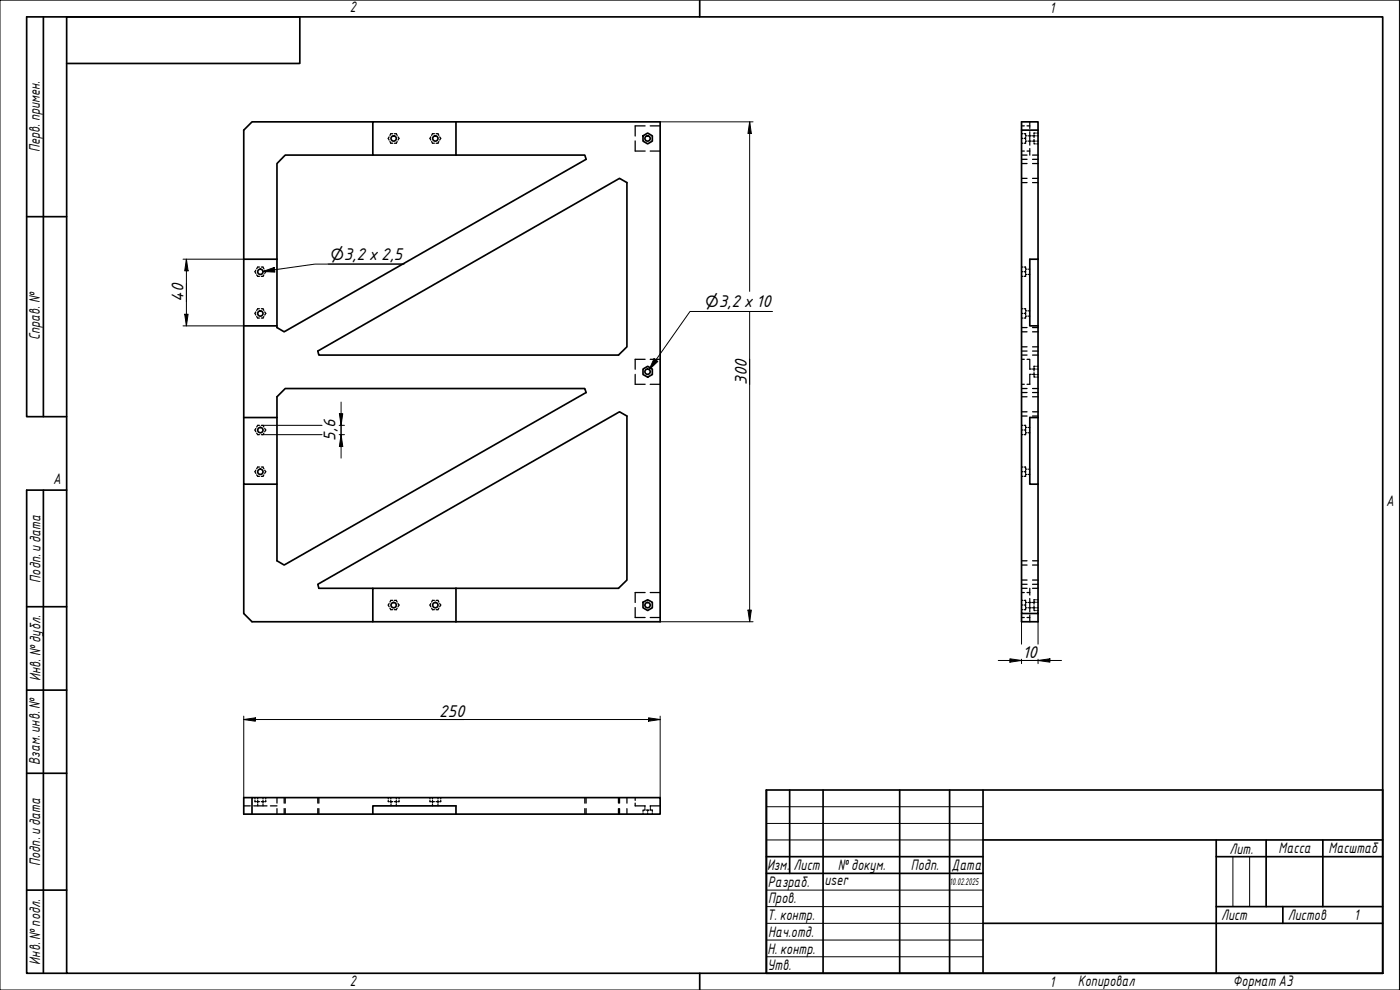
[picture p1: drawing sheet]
<svg xmlns="http://www.w3.org/2000/svg" width="420mm" height="297mm" viewBox="0 0 420 297" stroke-linecap="round" stroke-linejoin="round" font-family="sans-serif">
<g fill="none" stroke="#000" stroke-width=".51">
<path d="M111.9 36.6h-36.3l-2.4 2.4v38.8M136.8 36.6h-24.9v9.9h24.9M136.8 36.6v9.9M136.8 36.6h61.3v149.9h-61.3M306.6 39v-2.4h4.9v2.4M111.9 46.5h-26.3l-2.5 2.6v28.7M136.8 46.5h38.7l.4 1.3-90.6 51.8-2.2-1.3v-.5M193 40.8l1.4-.9 1.4 .9v1.5l-1.4 .9-1.4-.9zM73.2 77.8v20h9.9v-20M73.2 77.8h9.9M311.5 77.8h-2.4v20h2.4M311.5 77.8v-38.8h-4.9v145.1h4.9v-38.8"/>
<path d="M311.5 77.8v67.5M73.2 97.8v27.5M95.4 105.3l90.5-51.8 2.3 1.3v49.3l-2.6 2.4h-89.9zM193 110.7l1.4-.8 1.4 .8v1.7l-1.4 .7-1.4-.7zM73.2 125.3v20h9.9v-20M73.2 125.3h9.9M83.1 125.3v-6.3l2.5-2.4h89.9l.4 1.2-90.6 51.7-2.2-1.2v-23M311.5 125.3h-2.4v20h2.4M73.2 145.3v38.8l2.4 2.4h36.3M111.9 176.5h-16.2l-.3-1.2 90.5-51.7 2.3 1.2v49.2l-2.6 2.5h-48.8M136.8 176.5h-24.9v10h24.9M136.8 176.5v10"/>
<path d="M193 180.7l1.4-.8 1.4 .8v1.7l-1.4 .8-1.4-.8zM306.6 184.1v2.4h4.9v-2.4M75.6 239.3h-2.4v5h38.7M75.6 244.3v-5h122.5v5h-61.3M111.9 244.3v-2.5h24.9v2.5M111.9 244.3h24.9"/>
<circle cx="118.1" cy="41.5" r=".79"/>
<circle cx="130.7" cy="41.5" r=".79"/>
<circle cx="194.3" cy="41.5" r=".79"/>
<circle cx="78.1" cy="94.1" r=".79"/>
<circle cx="78.1" cy="81.6" r=".79"/>
<circle cx="194.3" cy="111.5" r=".79"/>
<circle cx="78.1" cy="129" r=".79"/>
<circle cx="78.1" cy="141.6" r=".79"/>
<circle cx="118.1" cy="181.6" r=".79"/>
<circle cx="130.7" cy="181.6" r=".79"/>
<circle cx="194.3" cy="181.6" r=".79"/>
</g>
<g fill="none" stroke="#000" stroke-width=".38">
<path d="M193.6 37.8h-3v3M195.1 37.8h3M306.6 37.8h.8M308.2 37.8h.9M309.1 36.6v1.9M309.1 39.5v4M310.7 39.9h-.4v.3M311.1 39.9h.4M116.8 41.1l-.3 .4 .3 .5M117 42.5l.3 .5h.6M117.9 40.1h-.6l-.3 .5M118.4 40.1h.5l.3 .5"/>
<path d="M119.2 42.5l-.3 .5h-.5M119.4 41.1l.4 .4-.4 .5M129.3 41.1l-.3 .4 .3 .5M129.5 42.5l.3 .5h.6M130.4 40.1h-.6l-.3 .5M130.9 40.1h.5l.3 .5M131.7 42.5l-.3 .5h-.5M132 41.1l.3 .4-.3 .5M190.6 42.3v3h3M195.1 45.3h3M306.6 40.1h.4M306.6 43h.4"/>
<path d="M306.6 45.3h.8M306.6 41.5h.4M306.6 54.8h1.6M306.6 53.5h1.6M306.6 47.8h1.6M306.6 46.5h1.6M306.6 49.1h1.6M307.4 40.1h.4v.5M307.4 41.5h.4M307.8 41.1v.9M307.8 42.5v.5h-.4M307.8 42.3h.4"/>
<path d="M307.8 40.8h.4M308.2 45.3h.9M308.7 42.3h.8M308.7 40.8h.8M309.1 44.6v1.9M309.9 54.8h1.6M309.9 53.5h1.6M309.9 47.8h1.6M309.9 46.5h1.6M309.9 49.1h1.6M309.9 40.8h.4v.5M309.9 42.3h.8"/>
<path d="M310.3 42.9v.3h.4M310.3 40.5v.3h.4M310.3 41.8v.8M311.1 43.2h.4M311.1 42.3h.4M311.1 40.8h.4M76.8 81.1l-.3 .4 .3 .5M76.8 93.6l-.3 .4 .3 .5M77 82.5l.3 .4h.6M77 95l.3 .4h.6M77.9 80.1h-.6l-.3 .5M77.9 92.6h-.6l-.3 .5"/>
<path d="M78.4 80.1h.5l.3 .5M78.4 92.6h.5l.3 .5M79.2 82.5l-.3 .4h-.5M79.2 95l-.3 .4h-.5M79.4 81.1l.4 .4-.4 .5M79.4 93.6l.4 .4-.4 .5M306.6 82.9h.4M306.6 80.1h.4M306.6 95.4h.4M306.6 92.6h.4M306.6 81.5h.4M306.6 94h.4"/>
<path d="M306.6 98.3h1.6M306.6 99.6h1.6M307.4 80.1h.4v.5M307.4 92.6h.4v.5M307.4 81.5h.4M307.4 94h.4M307.8 82.5v.4h-.4M307.8 95v.4h-.4M307.8 81.1v.9M307.8 93.6v.9M307.8 80.8h.4M307.8 82.3h.4"/>
<path d="M307.8 93.3h.4M307.8 94.9h.4M308.7 80.8h.4M308.7 82.3h.4M308.7 93.3h.4M308.7 94.9h.4M309.9 98.3h1.6M309.9 99.6h1.6M190.6 112.3v3h3M193.6 107.8h-3v3M195.1 115.3h3M195.1 107.8h3"/>
<path d="M306.6 115.3h.8M306.6 107.8h.8M306.6 117.8h1.6M306.6 116.6h1.6M306.6 119h1.6M306.6 105.3h1.6M306.6 106.5h1.6M306.6 104.1h1.6M308.2 107.8h.9v3M309.1 110.7h.4M309.5 112.3h-.4v3h-.9M309.9 117.8h1.6"/>
<path d="M309.9 116.6h1.6M309.9 119h1.6M309.9 105.3h1.6M309.9 106.5h1.6M309.9 104.1h1.6M309.9 110.7h.4v.6M309.9 112.3h.4M310.3 110.5v.2h.4M310.3 111.8v.6h.4M310.3 112.9v.2h.4M310.3 112.4v.2M310.7 109.9h-.4v.3"/>
<path d="M311.1 109.9h.4M311.1 110.7h.4M311.1 112.4h.4M311.1 113.1h.4M76.8 128.6l-.3 .4 .3 .5M77 130l.3 .4h.6M77.9 127.6h-.6l-.3 .5M78.4 127.6h.5l.3 .5M79.2 130l-.3 .4h-.5M79.4 128.6l.4 .4-.4 .5M306.6 127.6h.4M306.6 130.4h.4"/>
<path d="M306.6 129h.4M306.6 124.8h1.6M306.6 123.6h1.6M307.4 127.6h.4v.5M307.4 129h.4M307.8 130v.4h-.4M307.8 128.6v.9M307.8 128.3h.4M307.8 129.8h.4M308.7 128.3h.4M308.7 129.8h.4M309.9 124.8h1.6"/>
<path d="M309.9 123.6h1.6M76.8 141.1l-.3 .4 .3 .5M77 142.5l.3 .4h.6M77.9 140.1h-.6l-.3 .5M78.4 140.1h.5l.3 .5M79.2 142.5l-.3 .4h-.5M79.4 141.1l.4 .4-.4 .5M306.6 142.9h.4M306.6 140.1h.4M306.6 141.5h.4M307.4 140.1h.4v.5M307.4 141.5h.4"/>
<path d="M307.8 142.5v.4h-.4M307.8 141.1v.9M307.8 140.8h.4M307.8 142.4h.4M308.7 140.8h.4M308.7 142.4h.4M193.6 177.8h-3v3M195.1 177.8h3M306.6 177.8h.8M306.6 168.3h1.6M306.6 175.3h1.6M306.6 176.5h1.6"/>
<path d="M306.6 174h1.6M306.6 169.5h1.6M308.2 177.8h.9M309.1 176.5v2M309.1 179.6v4M309.9 168.3h1.6M309.9 175.3h1.6M309.9 176.5h1.6M309.9 174h1.6M309.9 169.5h1.6M310.7 179.9h-.4v.3M311.1 179.9h.4"/>
<path d="M116.8 181.1l-.3 .4 .3 .5M117 182.5l.3 .4h.6M117.9 180.1h-.6l-.3 .5M118.4 180.1h.5l.3 .5M119.2 182.5l-.3 .4h-.5M119.4 181.1l.4 .4-.4 .5M129.3 181.1l-.3 .4 .3 .5M129.5 182.5l.3 .4h.6M130.4 180.1h-.6l-.3 .5M130.9 180.1h.5l.3 .5M131.7 182.5l-.3 .4h-.5M132 181.1l.3 .4-.3 .5"/>
<path d="M190.6 182.3v3h3M195.1 185.3h3M306.6 180.1h.4M306.6 182.9h.4M306.6 185.3h.8M306.6 181.5h.4M307.4 180.1h.4v.5M307.4 181.5h.4M307.8 181.1v.9M307.8 182.5v.4h-.4M307.8 182.4h.4M307.8 180.8h.4"/>
<path d="M308.2 185.3h.9M308.7 182.4h.8M308.7 180.8h.8M309.1 184.5v2M309.9 180.8l.4-.1v.6M309.9 182.4h.8M310.3 182.9v.3h.4M310.3 180.5v.2h.4M310.3 181.8v.8M311.1 183.2h.4M311.1 182.4h.4M311.1 180.7h.4"/>
<path d="M76.5 239.3v.4M77.3 239.3v.4M78.9 239.3v.4M79.8 239.3v.4M83.1 239.3v1.7M85.3 239.3v1.7M85.6 239.3v1.7M95.4 239.3v1.7M95.7 239.3v1.7M116.5 239.3v.4M117.3 239.3v.4M118.9 239.3v.4"/>
<path d="M119.8 239.3v.4M129 239.3v.4M129.8 239.3v.4M131.4 239.3v.4M132.3 239.3v.4M175.5 239.3v1.7M175.9 239.3v1.7M185.6 239.3v1.7M185.9 239.3v1.7M188.2 239.3v1.7M190.6 239.3v.8M73.2 241.8h1.9"/>
<path d="M76.1 241.8h4M76.5 240.1v.4h.3M77 240.5h.9M77.3 240.1v.9M77.3 241.3v.5M78.4 240.5h.8M78.9 240.1v.9M78.9 241.3v.5M79.8 240.1v.4h-.4M81.2 241.8h1.9M83.1 242.6v1.7M85.3 242.6v1.7"/>
<path d="M85.6 242.6v1.7M95.4 242.6v1.7M95.7 242.6v1.7M116.5 240.1v.4h.3M117 240.5h.9M117.3 240.1v.4M117.3 240.5v.5M117.3 241.3v.5M118.4 240.5h.8M118.9 240.1v.9M118.9 241.3v.5M119.8 240.1v.4h-.4"/>
<path d="M129 240.1v.4h.3M129.5 240.5h.9M129.8 240.1v.9M129.8 241.3v.5M130.9 240.5h.8M131.4 240.1v.9M131.4 241.3v.5M132.3 240.1v.4h-.3M175.5 242.6v1.7M175.9 242.6v1.7M185.6 242.6v1.7M185.9 242.6v1.7"/>
<path d="M188.2 242.6v1.7M190.6 241v.8h3M193 243.9v.4M193.4 243.1h-.4v.3M193.5 241.8v.4M193.5 242.6v.5M193.9 243.1h.5M194.4 243.9v.4M194.8 243.1h-.4v.3M195.1 241.8h3M195.2 241.8v.4M195.2 242.6v.5"/>
<path d="M195.3 243.1h.5v.3M195.8 243.9v.4"/>
</g>
<path d="M20 5.1h395v286.9h-395zM210 0v5.1M210 292v5" fill="none" stroke="#000" stroke-width=".51"/>
<path d="M0 0h420v297h-420z" fill="none" stroke="#000" stroke-width=".3"/>
<g fill="none" stroke="#000" stroke-width=".51">
<path d="M230 237h185v55h-185zM237 237v25.1M247 237v55M270 237v55M285 237v55M295 237v55M230 257h65M295 252h120M365 257h50M365 252v40M380 252v20M397 252v20"/>
<path d="M230 262.1h65M295 277h120M365 272h50M385 272v5"/>
</g>
<path d="M230 242h65M230 247.1h65M230 252h65M370 257v15M375 257v15M230 267.1h65M230 272h65M230 277h65M230 282.1h65M230 287.1h65" fill="none" stroke="#000" stroke-width=".3"/>
<path d="M13 5.1v119.9M20 19h70v-13.9h-82v119.9h12M8 65h12M13 147.1v144.9M20 147.1h-12v144.9h12M8 182h12M8 207.1h12M8 232h12M8 267.1h12" fill="none" stroke="#000" stroke-width=".51"/>
<g fill="none" stroke="#000" stroke-width=".3">
<path d="M198.1 36.6h27.9M225 36.6l.5 3.5h-1zM225 36.6v50.8M54.9 77.8h18.3M55.9 77.8l.6 3.5h-1.1zM55.9 77.8v20M54.9 97.8h18.3M55.4 94.3h1.1l-.6 3.5zM225 93.5v93M78.9 130.4h17.7M78.9 127.6h17.7M101.8 130.4h1.6"/>
<path d="M101.8 127.6h1.6M101.9 124.1h1l-.5 3.5zM102.4 130.4l.5 3.6h-1zM102.4 120.6v16.9M198.1 186.5h27.9M224.5 183.1h1l-.5 3.4zM299.6 198.2h19M303.1 197.7l3.5 .5-3.5 .5zM306.6 186.5v6.8M306.6 197.8v1.3M311.5 198.2l3.6-.5v1zM311.5 186.5v6.8"/>
<path d="M311.5 197.8v1.3M73.2 215.9l3.4-.5v1zM73.2 215.9h124.9M73.2 214.9v24.4M194.6 215.4l3.5 .5-3.5 .5zM198.1 214.9v24.4"/>
</g>
<path d="M225 36.6l.5 3.5h-1zM55.4 94.3h1.1l-.6 3.5zM55.9 77.8l.6 3.5h-1.1zM101.9 124.1h1l-.5 3.5zM102.4 130.4l.5 3.6h-1zM224.5 183.1h1l-.5 3.4zM303.1 197.7l3.5 .5-3.5 .5zM311.5 198.2l3.6-.5v1zM73.2 215.9l3.4-.5v1zM194.6 215.4l3.5 .5-3.5 .5z" fill="#000"/>
<path d="M98.6 79.2h22.2M121.3 79.2h-26.7l-15.7 2.3M78.9 81.5l3.4-1.3 .2 1.4zM211.1 93.5h20.2M231.8 93.5h-24.7l-12.3 17.4M196.3 107.6l1.1 .8-2.6 2.5z" fill="none" stroke="#000" stroke-width=".3"/>
<path d="M78.9 81.5l3.4-1.3 .2 1.4zM196.3 107.6l1.1 .8-2.6 2.5z" fill="#000"/>
<g font-size="4.9">
<text x="98.6" y="77.9">⌀3,2x 2,5</text>
<text x="55.1" y="90.5" transform="rotate(-90 55.1 90.5)">40</text>
<text x="211.1" y="92.1">⌀3,2x 10</text>
<text x="224.1" y="115.4" transform="rotate(-90 224.1 115.4)">300</text>
<text x="100.6" y="132.2" transform="rotate(-90 100.6 132.2)">5,6</text>
<text x="306.9" y="197.3">10</text>
<text x="131.8" y="215">250</text>
</g>
<g font-size="4.4">
<text x="105" y="3.7">2</text>
<text x="315" y="3.8">1</text>
<text x="11.9" y="45.6" transform="rotate(-90 11.9 45.6)">Перв. примен.</text>
<text x="12" y="102.2" transform="rotate(-90 12 102.2)">Справ. №</text>
<text x="16" y="145.2">A</text>
<text x="416" y="151.7">A</text>
<text x="12.2" y="174.8" transform="rotate(-90 12.2 174.8)">Подп. идата</text>
<text x="12.2" y="204.3" transform="rotate(-90 12.2 204.3)">Инв. №дубл.</text>
<text x="12" y="229.5" transform="rotate(-90 12 229.5)">Взам. инв. №</text>
<text x="369" y="256.1">Лит.</text>
<text x="383.7" y="256.1">Масса</text>
<text x="398.7" y="256.1">Масштаб</text>
<text x="12.1" y="259.8" transform="rotate(-90 12.1 259.8)">Подп. идата</text>
<text x="230.2" y="261.1">Изм.</text>
<text x="238.2" y="261.1">Лист</text>
<text x="251.5" y="261">№докум.</text>
<text x="273.4" y="261.2">Подп.</text>
<text x="285.6" y="261.2">Дата</text>
<text x="230.4" y="266.1">Разраб.</text>
<text x="247.4" y="265.7">user</text>
<text x="230.6" y="271.1">Пров.</text>
<text x="230.3" y="276.1">Т. контр.</text>
<text x="230.5" y="281.1">Нач.отд.</text>
<text x="366.5" y="276.1">Лист</text>
<text x="386.5" y="276.1">Листов</text>
<text x="406.4" y="276">1</text>
<text x="230.4" y="286.1">Н. контр.</text>
<text x="12.1" y="289.4" transform="rotate(-90 12.1 289.4)">Инв. №подл.</text>
<text x="230.3" y="291.1">Утв.</text>
<text x="105" y="295.9">2</text>
<text x="315" y="296.1">1</text>
<text x="323.5" y="295.8">Копировал</text>
<text x="370" y="295.8">Формат А3</text>
</g>
<text font-size="2.8" x="285" y="265.5">10.02.2025</text>
</svg>
